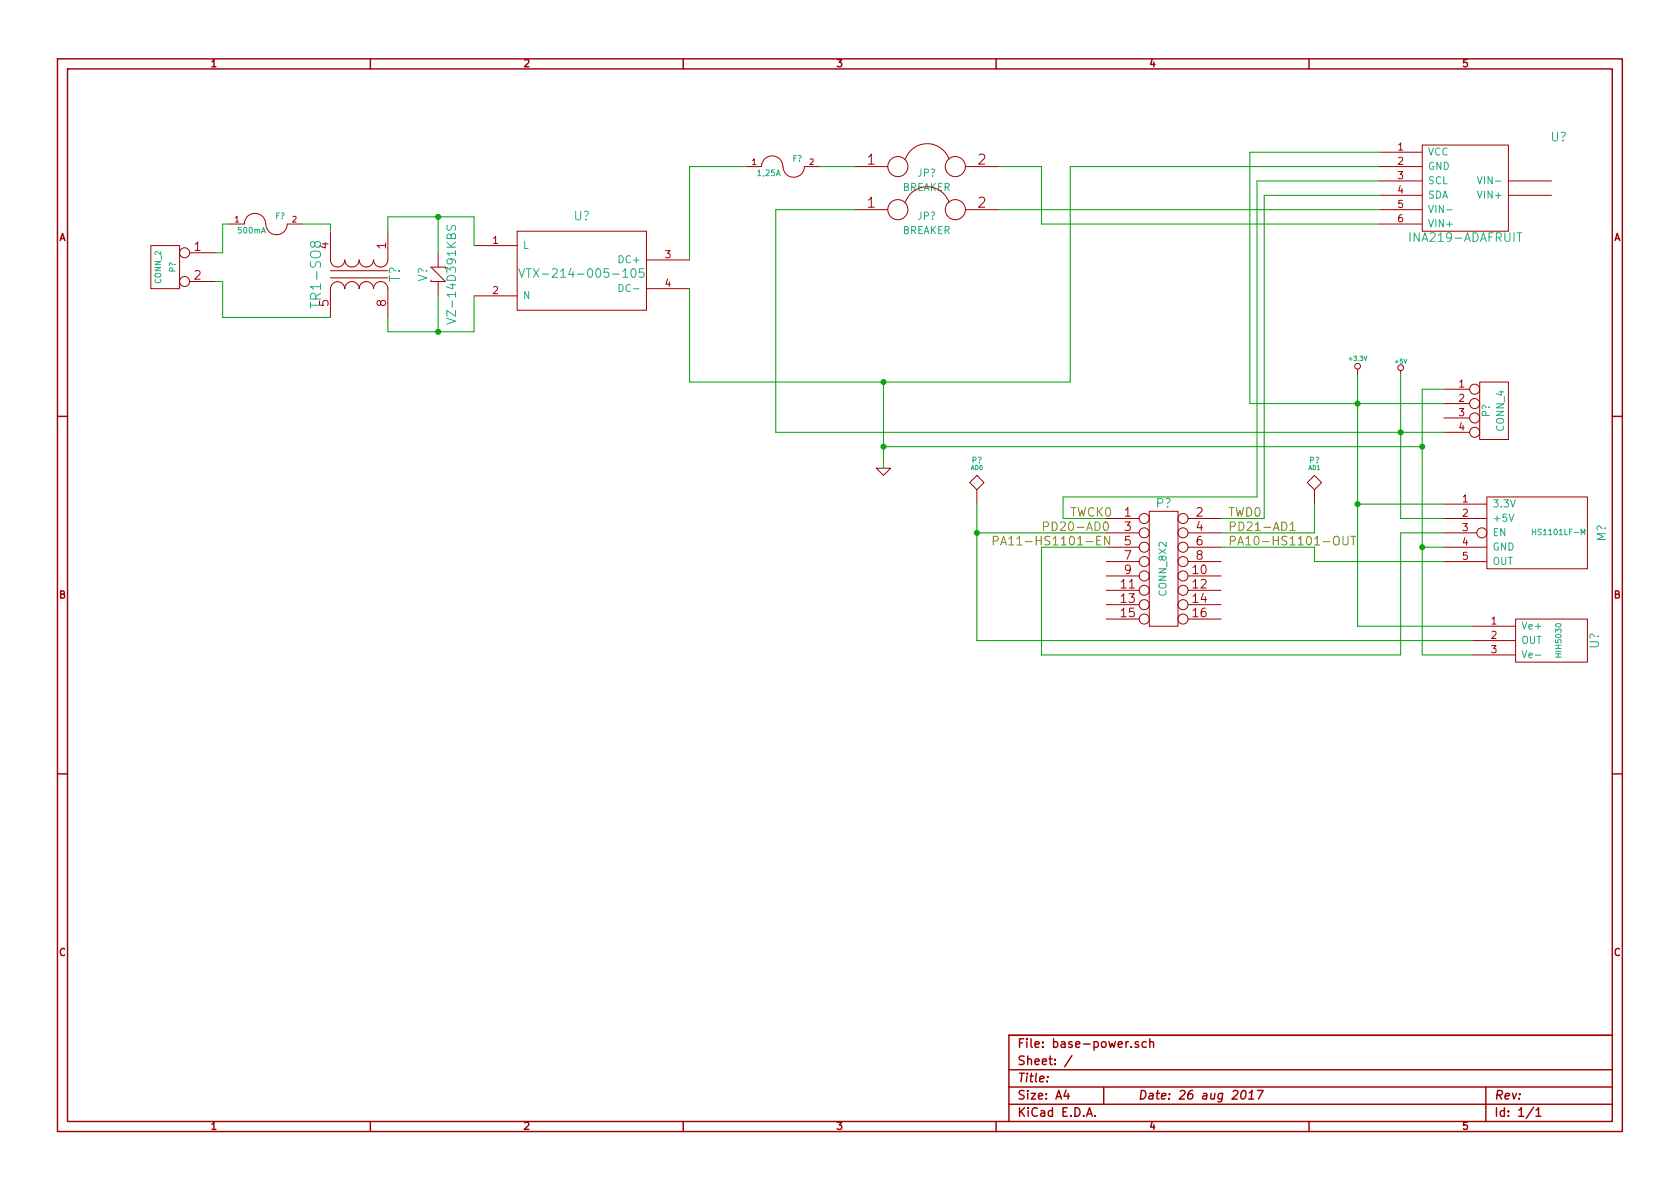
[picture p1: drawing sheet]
EESchema Schematic File Version 2
LIBS:power
LIBS:device
LIBS:transistors
LIBS:conn
LIBS:linear
LIBS:regul
LIBS:74xx
LIBS:cmos4000
LIBS:adc-dac
LIBS:memory
LIBS:xilinx
LIBS:special
LIBS:microcontrollers
LIBS:dsp
LIBS:microchip
LIBS:analog_switches
LIBS:motorola
LIBS:texas
LIBS:intel
LIBS:audio
LIBS:interface
LIBS:digital-audio
LIBS:philips
LIBS:display
LIBS:cypress
LIBS:siliconi
LIBS:opto
LIBS:atmel
LIBS:contrib
LIBS:valves
LIBS:varistor
LIBS:MyKicadLib
LIBS:base-power-cache
EELAYER 27 0
EELAYER END
$Descr A4 11693 8268
encoding utf-8
Sheet 1 1
Title ""
Date "26 aug 2017"
Rev ""
Comp ""
Comment1 ""
Comment2 ""
Comment3 ""
Comment4 ""
$EndDescr
$Comp
L CONN_4 P?
U 1 1
P 10400 2850
F 0 "P?" V 10350 2850 50  0000 C CNN
F 1 "CONN_4" V 10450 2850 50  0000 C CNN
F 2 "" H 10400 2850 60  0000 C CNN
F 3 "" H 10400 2850 60  0000 C CNN
	1    10400 2850
	1    0    0    -1  
$EndComp
$Comp
L CONN_2 P?
U 1 1
P 1150 1850
F 0 "P?" V 1100 1850 40  0000 C CNN
F 1 "CONN_2" V 1200 1850 40  0000 C CNN
F 2 "" H 1150 1850 60  0000 C CNN
F 3 "" H 1150 1850 60  0000 C CNN
	1    1150 1850
	-1   0    0    -1  
$EndComp
$Comp
L +3,3V #PWR?
U 1 1
P 9450 2600
F 0 "#PWR?" H 9450 2560 30  0001 C CNN
F 1 "+3,3V" H 9450 2710 30  0000 C CNN
F 2 "" H 9450 2600 60  0000 C CNN
F 3 "" H 9450 2600 60  0000 C CNN
	1    9450 2600
	1    0    0    -1  
$EndComp
$Comp
L VTX-214-005-105 U?
U 1 1
P 4050 1900
F 0 "U?" H 4050 2300 60  0000 C CNN
F 1 "VTX-214-005-105" H 4050 1900 60  0000 C CNN
F 2 "~" H 4050 1900 60  0000 C CNN
F 3 "~" H 4050 1900 60  0000 C CNN
	1    4050 1900
	1    0    0    -1  
$EndComp
$Comp
L VZ-14D391KBS V?
U 1 1
P 3050 1900
F 0 "V?" V 2950 1900 60  0000 C CNN
F 1 "VZ-14D391KBS" V 3150 1900 60  0000 C CNN
F 2 "~" H 3050 1900 60  0000 C CNN
F 3 "~" H 3050 1900 60  0000 C CNN
	1    3050 1900
	1    0    0    -1  
$EndComp
$Comp
L +5V #PWR?
U 1 1
P 9750 2600
F 0 "#PWR?" H 9750 2690 20  0001 C CNN
F 1 "+5V" H 9750 2690 30  0000 C CNN
F 2 "" H 9750 2600 60  0000 C CNN
F 3 "" H 9750 2600 60  0000 C CNN
	1    9750 2600
	1    0    0    -1  
$EndComp
$Comp
L GND #PWR?
U 1 1
P 6150 3250
F 0 "#PWR?" H 6150 3250 30  0001 C CNN
F 1 "GND" H 6150 3180 30  0001 C CNN
F 2 "" H 6150 3250 60  0000 C CNN
F 3 "" H 6150 3250 60  0000 C CNN
	1    6150 3250
	1    0    0    -1  
$EndComp
$Comp
L TR1-SO8 T?
U 1 1
P 2500 1900
F 0 "T?" H 2500 2150 70  0000 C CNN
F 1 "TR1-SO8" H 2500 1600 70  0000 C CNN
F 2 "~" H 2500 1900 60  0000 C CNN
F 3 "~" H 2500 1900 60  0000 C CNN
	1    2500 1900
	0    1    1    0   
$EndComp
$Comp
L FUSE F?
U 1 1
P 1850 1550
F 0 "F?" H 1950 1600 40  0000 C CNN
F 1 "500mA" H 1750 1500 40  0000 C CNN
F 2 "~" H 1850 1550 60  0000 C CNN
F 3 "~" H 1850 1550 60  0000 C CNN
	1    1850 1550
	1    0    0    -1  
$EndComp
$Comp
L BREAKER JP?
U 1 1
P 6450 1150
F 0 "JP?" H 6450 1100 50  0000 C CNN
F 1 "BREAKER" H 6450 1000 50  0000 C CNN
F 2 "~" H 6450 1150 60  0000 C CNN
F 3 "~" H 6450 1150 60  0000 C CNN
	1    6450 1150
	1    0    0    -1  
$EndComp
$Comp
L BREAKER JP?
U 1 1
P 6450 1450
F 0 "JP?" H 6450 1400 50  0000 C CNN
F 1 "BREAKER" H 6450 1300 50  0000 C CNN
F 2 "~" H 6450 1450 60  0000 C CNN
F 3 "~" H 6450 1450 60  0000 C CNN
	1    6450 1450
	1    0    0    -1  
$EndComp
Wire Wire Line
	4800 1800 4800 1150
Wire Wire Line
	4800 1150 5200 1150
$Comp
L INA219-ADAFRUIT U?
U 1 1
P 10200 1300
F 0 "U?" H 10850 1650 60  0000 C CNN
F 1 "INA219-ADAFRUIT" H 10200 950 60  0000 C CNN
F 2 "" H 10200 1300 60  0000 C CNN
F 3 "" H 10200 1300 60  0000 C CNN
	1    10200 1300
	1    0    0    -1  
$EndComp
$Comp
L FUSE F?
U 1 1
P 5450 1150
F 0 "F?" H 5550 1200 40  0000 C CNN
F 1 "1,25A" H 5350 1100 40  0000 C CNN
F 2 "~" H 5450 1150 60  0000 C CNN
F 3 "~" H 5450 1150 60  0000 C CNN
	1    5450 1150
	1    0    0    -1  
$EndComp
Wire Wire Line
	5950 1150 5700 1150
Wire Wire Line
	9600 1550 7250 1550
Wire Wire Line
	7250 1550 7250 1150
Wire Wire Line
	7250 1150 6950 1150
Wire Wire Line
	6950 1450 9600 1450
Wire Wire Line
	5950 1450 5400 1450
Wire Wire Line
	5400 1450 5400 3000
Wire Wire Line
	9600 1150 7450 1150
Wire Wire Line
	7450 1150 7450 2650
Wire Wire Line
	7450 2650 4800 2650
Wire Wire Line
	4800 2650 4800 2000
Connection ~ 6150 2650
Wire Wire Line
	5400 3000 10050 3000
Wire Wire Line
	8700 2800 10050 2800
Wire Wire Line
	9450 2600 9450 4350
Wire Wire Line
	9750 2600 9750 3600
Connection ~ 9750 3000
Wire Wire Line
	10050 2700 9900 2700
Wire Wire Line
	9900 2700 9900 4550
Wire Wire Line
	9900 3100 6150 3100
Wire Wire Line
	6150 2650 6150 3250
Wire Wire Line
	2100 1550 2300 1550
Wire Wire Line
	2300 1550 2300 1600
Wire Wire Line
	1500 1750 1550 1750
Wire Wire Line
	1550 1750 1550 1550
Wire Wire Line
	1550 1550 1600 1550
Wire Wire Line
	2300 2200 1550 2200
Wire Wire Line
	1550 2200 1550 1950
Wire Wire Line
	1550 1950 1500 1950
Wire Wire Line
	3300 2300 3300 2050
Wire Wire Line
	2700 2300 3300 2300
Wire Wire Line
	2700 2300 2700 2200
Wire Wire Line
	3300 1500 3300 1700
Wire Wire Line
	2700 1500 3300 1500
Wire Wire Line
	2700 1500 2700 1600
Wire Wire Line
	3050 1750 3050 1500
Connection ~ 3050 1500
Wire Wire Line
	3050 2050 3050 2300
Connection ~ 3050 2300
$Comp
L CONN_8X2 P?
U 1 1
P 8100 3950
F 0 "P?" H 8100 4400 60  0000 C CNN
F 1 "CONN_8X2" V 8100 3950 50  0000 C CNN
F 2 "" H 8100 3950 60  0000 C CNN
F 3 "" H 8100 3950 60  0000 C CNN
	1    8100 3950
	1    0    0    -1  
$EndComp
Connection ~ 6150 3100
Text Label 7450 3600 0    60   ~ 0
TWCK0
Text Label 8550 3600 0    60   ~ 0
TWD0
Wire Wire Line
	8750 1250 9600 1250
Wire Wire Line
	8800 3600 8800 1350
Wire Wire Line
	8800 1350 9600 1350
Wire Wire Line
	7700 3600 7400 3600
Wire Wire Line
	7400 3600 7400 3450
Wire Wire Line
	7400 3450 8750 3450
Wire Wire Line
	8750 3450 8750 1250
Wire Wire Line
	8500 3600 8800 3600
$Comp
L TST P?
U 1 1
P 6800 3500
F 0 "P?" H 6800 3800 40  0000 C CNN
F 1 "AD0" H 6800 3750 30  0000 C CNN
F 2 "~" H 6800 3500 60  0000 C CNN
F 3 "~" H 6800 3500 60  0000 C CNN
	1    6800 3500
	1    0    0    -1  
$EndComp
Wire Wire Line
	6800 3500 6800 4450
Text Label 7250 3700 0    60   ~ 0
PD20-AD0
$Comp
L TST P?
U 1 1
P 9150 3500
F 0 "P?" H 9150 3800 40  0000 C CNN
F 1 "AD1" H 9150 3750 30  0000 C CNN
F 2 "~" H 9150 3500 60  0000 C CNN
F 3 "~" H 9150 3500 60  0000 C CNN
	1    9150 3500
	1    0    0    -1  
$EndComp
Wire Wire Line
	8500 3700 9150 3700
Wire Wire Line
	9150 3700 9150 3500
Text Label 8550 3700 0    60   ~ 0
PD21-AD1
Wire Wire Line
	6800 3700 7700 3700
Wire Wire Line
	8700 2800 8700 1050
Wire Wire Line
	8700 1050 9600 1050
Connection ~ 9450 2800
$Comp
L HS1101LF-M M?
U 1 1
P 10700 3700
F 0 "M?" H 10700 4150 60  0000 C CNN
F 1 "HS1101LF-M" V 10700 3850 39  0000 C CNN
F 2 "" H 10800 3800 60  0000 C CNN
F 3 "" H 10800 3800 60  0000 C CNN
	1    10700 3700
	0    1    1    0   
$EndComp
Wire Wire Line
	9450 3500 10050 3500
Wire Wire Line
	9750 3600 10050 3600
Wire Wire Line
	7700 3800 7250 3800
Wire Wire Line
	7250 3800 7250 4550
Wire Wire Line
	7250 4550 9750 4550
Wire Wire Line
	9750 4550 9750 3700
Wire Wire Line
	9750 3700 10050 3700
Wire Wire Line
	9900 3800 10050 3800
Connection ~ 9900 3100
Wire Wire Line
	8500 3800 9150 3800
Wire Wire Line
	9150 3800 9150 3900
Wire Wire Line
	9150 3900 10050 3900
Text Label 6900 3800 0    60   ~ 0
PA11-HS1101-EN
Text Label 8550 3800 0    60   ~ 0
PA10-HS1101-OUT
$Comp
L HIH5030 U?
U 1 1
P 10750 4450
F 0 "U?" H 10750 4800 60  0000 C CNN
F 1 "HIH5030" H 10750 4550 39  0000 C CNN
F 2 "" H 10750 4450 60  0000 C CNN
F 3 "" H 10750 4450 60  0000 C CNN
	1    10750 4450
	0    1    1    0   
$EndComp
Wire Wire Line
	9450 4350 10250 4350
Connection ~ 9450 3500
Connection ~ 9900 3800
Wire Wire Line
	9900 4550 10250 4550
Wire Wire Line
	6800 4450 10250 4450
Connection ~ 6800 3700
$EndSCHEMATC
